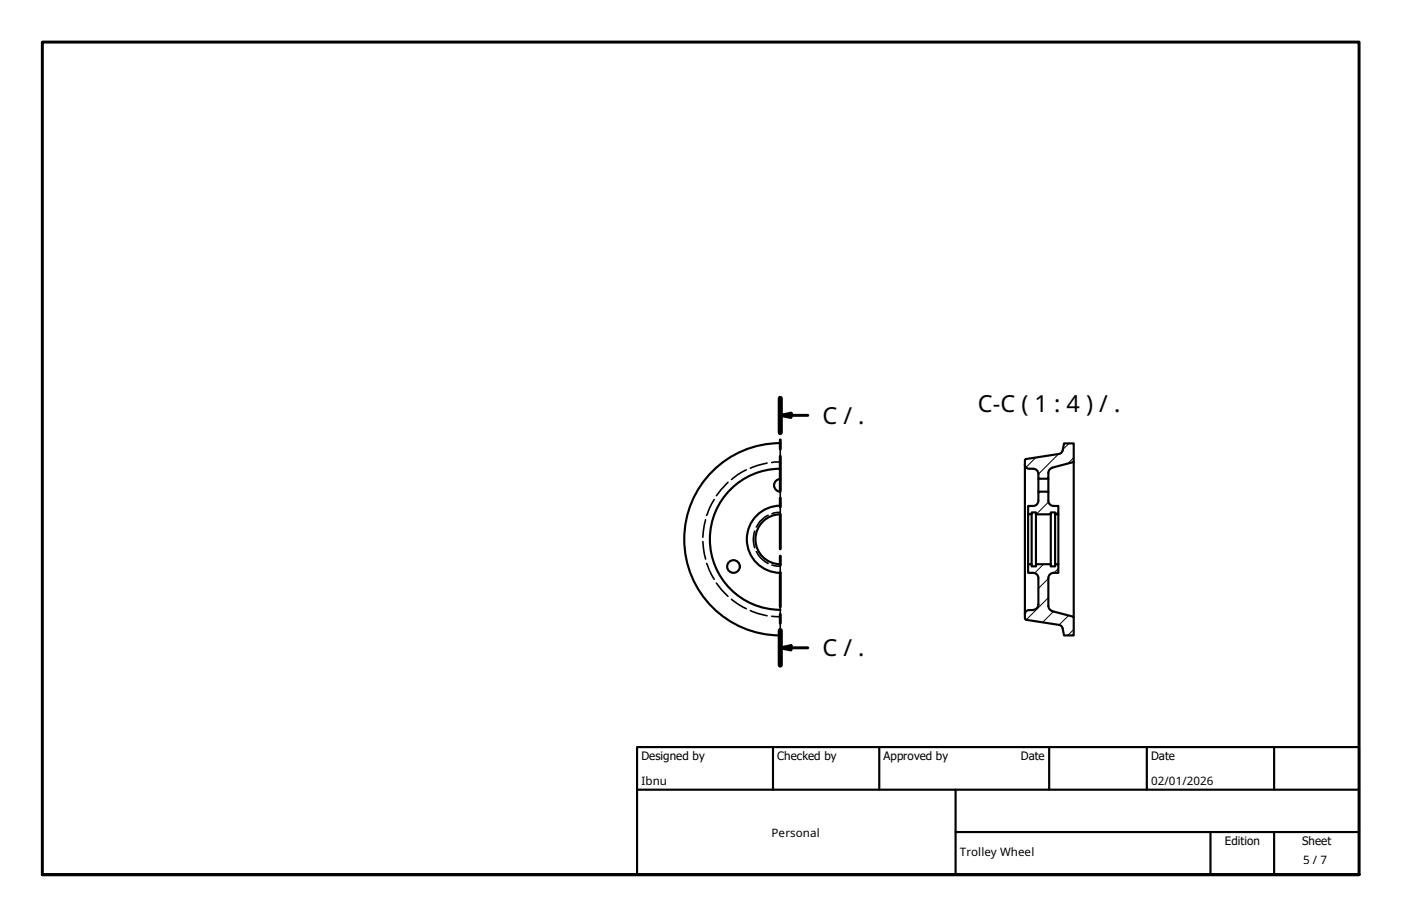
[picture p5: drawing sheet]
<svg xmlns="http://www.w3.org/2000/svg" width="330mm" height="216mm" viewBox="0 0 330 216" stroke-linecap="round" stroke-linejoin="round" font-family="sans-serif">
<!-- layer: Hatch (ISO) -->
<g fill="none" stroke="#000" stroke-width=".24">
<path d="M243.9 107.7l-2.3 2.3M244.9 115.8l-.4 .3M246.9 118.2l-2.9 2.9M249.2 106.9l-4.7 4.7M251.7 104.4l-1.5 1.5M252.8 107.8l-1.3 1.3M245.7 132.8l-2.1 2.1M246.8 136.2l-2.3 2.4M249.2 120.4l-.7 .7M249.2 133.9l-1 1M246.8 140.7l-5.2 5.2M248 144l-2.5 2.5"/>
<path d="M251.6 144.9l-2.2 2.2M252.8 148.2l-1.4 1.4"/>
</g>
<!-- layer: Hidden (ISO) -->
<g fill="none" stroke="#000" stroke-width=".38">
<path d="M168.1 117.6l-1.7 3.7M171.4 113.5l-2.7 3.2M175.7 110.6l-2 1.2-1.5 1.1M180.6 109l-2.1 .5-1.8 .7M183.7 108.8l-2 .1M165.5 127.5l.6 4.1M166.1 122.4l-.6 4.1M166.4 132.7l1.7 3.7M168.7 137.3l2.7 3.1M177.7 125l-.2 .5a6.2 6.2 0 0 0 .2 3.5M178.1 129.9a5.9 5.9 0 0 0 2.7 2.8M180.8 121.3a5.9 5.9 0 0 0-2.7 2.8"/>
<path d="M181.7 133l2 .3M183.7 120.6h-.8l-1.2 .4M172.2 141.1l1.5 1.1 2 1.1M176.7 143.8l1.8 .7 2.1 .5M181.7 145.1l2 .1"/>
</g>
<!-- layer: Visible Narrow (ISO) -->
<path d="M183.7 115.8v5.3M183.7 104.4v8.3M183.7 132.8v16.8" fill="none" stroke="#000" stroke-width=".38"/>
<!-- layer: Visible (ISO) -->
<g fill="none" stroke="#000" stroke-width=".51">
<path d="M183.7 112.8a1.49 1.49 0 0 0-1.5 1.5 1.49 1.49 0 0 0 1.5 1.5M183.7 119.1a7.9 7.9 0 0 0-7.9 7.9 7.9 7.9 0 0 0 7.9 7.9M183.7 110.4a16.6 16.6 0 0 0-16.6 16.6 16.6 16.6 0 0 0 16.6 16.6M183.7 104.3a22.6 22.6 0 0 0-22.6 22.7 22.6 22.6 0 0 0 22.6 22.6M241.3 108.3v37.4M241.3 109.4a.98 .98 0 0 0 1 1M242.3 110.4h.9M243.2 119.1h-1.1v2h.8v-.5h1v.5h3.5v-.5h1v.5h.8v-2h-1.2M243.2 110.4a1.24 1.24 0 0 1 1.3 1.2M244.5 117.9a1.24 1.24 0 0 1-1.3 1.2M244.5 117.9v-2.1h2.3v2.1M244.5 112.7v3.1"/>
<path d="M246.8 111.3v1.4h-2.3v-1.1M246.8 112.7v3.1M246.8 117.9a1.24 1.24 0 0 0 1.3 1.2M249.4 106.9l-7.8 1.2-.2 .2M250.2 106.1a.98 .98 0 0 1-.8 .8M250.2 106l.3-1.6h2.3v4.4l-5.1 1.4a1.24 1.24 0 0 0-.9 1.1M252.8 108.8v36.4M183.7 121.1a5.9 5.9 0 0 0-5.8 5.9 5.9 5.9 0 0 0 5.8 5.8M242.1 121.1v11.7M242.9 121.1v11.7M243.2 134.9h-1.1v-2.1h.8v.5h1v-.5h3.5v.5h1v-.5h.8v2.1h-1.2M243.2 134.9a1.24 1.24 0 0 1 1.3 1.2v6.3"/>
<path d="M243.9 121.1v11.7M247.4 121.1v11.7M248.1 134.9a1.24 1.24 0 0 0-1.3 1.2v6.6a1.24 1.24 0 0 0 .9 1.1M248.4 121.1v11.7M249.2 121.1v11.7M241.4 145.6l.2 .3M241.6 145.9l7.8 1.2a.98 .98 0 0 1 .8 .8M242.3 143.6a.98 .98 0 0 0-1 1M242.3 143.6h.9M244.5 142.3a1.24 1.24 0 0 1-1.3 1.3M247.7 143.9l5.1 1.3v4.4h-2.3l-.3-1.6"/>
<circle cx="172.7" cy="133.4" r="1.49"/>
</g>
<!-- layer: Section Line (ISO) -->
<g fill="none" stroke="#000" stroke-width=".7">
<path d="M183.7 97.8l2.5-.5v1zM183.7 93.8v8.1M183.7 97.8h6.5M183.7 103.6v2.1M183.7 107.4v8.1M183.7 117.3v2.1M183.7 121.2v8M183.7 130.9v2.1M183.7 134.8v8.1M183.7 152.5l2.5-.5v1zM183.7 144.7v2M183.7 148.5v8.1"/>
<path d="M183.7 152.5h6.5"/>
</g>
<path d="M183.7 93.8v8.1M183.7 148.5v8.1" fill="none" stroke="#000" stroke-width="1.2"/>
<path d="M183.7 97.8l2.5-.5v1zM183.7 152.5l2.5-.5v1z" fill="#000"/>
<!-- layer: Border (ISO) -->
<path d="M10 205.9v-196h310v196h-310h310" fill="none" stroke="#000" stroke-width=".7"/>
<!-- layer: Title (ISO) -->
<path d="M150 175.9h170v30h-170zM182 175.9v10M207 175.9v10M247 175.9v10M270 175.9v10M300 175.9v10M150 185.9h170M225 195.9h95M225 185.9v20M285 195.9v10M300 195.9v10" fill="none" stroke="#000" stroke-width=".51"/>
<g font-size="5.5">
<text x="193.7" y="99.8">C / .</text>
<text x="230.3" y="97">C-C ( 1 : 4 ) / .</text>
<text x="193.7" y="154.6">C / .</text>
</g>
<g font-size="2.7">
<text x="151" y="179">Designed by</text>
<text x="183" y="179">Checked by</text>
<text x="208" y="179">Approved by</text>
<text x="240.3" y="178.9">Date</text>
<text x="271" y="178.9">Date</text>
<text x="151" y="184.8">Ibnu</text>
<text x="271" y="184.8">02/01/2026</text>
<text x="181.7" y="197">Personal</text>
<text x="226" y="201.6">Trolley Wheel</text>
<text x="288.4" y="199">Edition</text>
<text x="306.6" y="199">Sheet</text>
<text x="306.8" y="203.4">5 / 7</text>
</g>
</svg>
